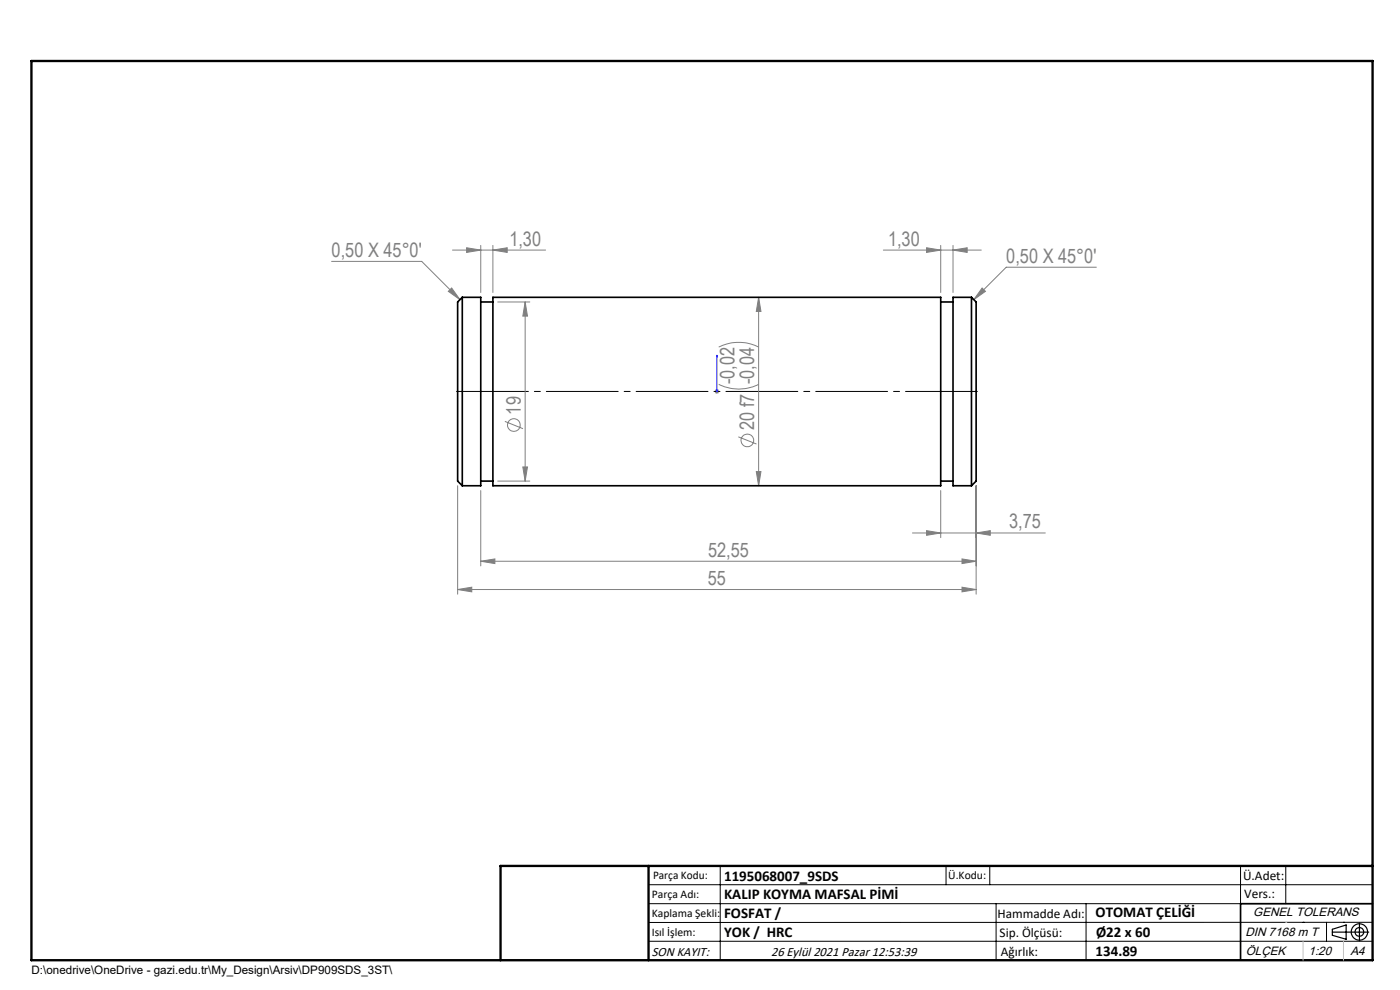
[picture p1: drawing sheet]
<svg xmlns="http://www.w3.org/2000/svg" width="297mm" height="210mm" viewBox="0 0 297 210" stroke-linecap="round" stroke-linejoin="round" font-family="sans-serif">
<g fill="none" stroke="#808080" stroke-width=".21">
<path d="M70.3 55.4h19.2l8.1 8.2M96 53h19.7M99 52.6l3 .4-3 .5zM102 52.1v9.9M104.6 53l3-.4v.9zM104.6 52.1v9.9M187.4 53h20.8M196.6 52.6l3 .4-3 .5zM199.6 52.1v9.9M202.2 53l3-.4v.9zM202.2 52.1v9.9M232.6 56.7h-19.1l-6.9 6.9"/>
<path d="M95.1 61.8l.7-.7 1.8 2.5zM105.6 64.1h6.8M111.4 64.1l.5 3h-1zM111.4 64.1v38M152.5 73.6a9.6 9.6 0 0 1 8.4 0M160.9 63.1l.5 3h-1zM160.9 63.1v39.9M208.4 61.1l.7 .7-2.5 1.8zM107.1 89.4l3.8 1.5M110.9 99.1h1l-.5 3zM151.6 83h1M151.7 82.7l.7 .7"/>
<path d="M152.1 82.5v1.1M152.4 82.7l-.7 .7M152.5 81.5a9.3 9.3 0 0 0 8.4 0M156.6 92.7l3.9 1.5M97.1 103v23M102 119.1l3-.5v.9zM102 104.1v15.9M102 119.1h105.1M105.6 102.1h6.8M160.4 100h1l-.5 3zM193.6 113.1h28.2M196.6 112.6l3 .5-3 .5z"/>
<path d="M199.6 104.1v9.9M204.1 118.6l3 .5-3 .4zM207.1 113.1l3-.5v1zM207.1 103v23M97.1 125.1l3-.5v.9zM97.1 125.1h110M204.1 124.6l3 .5-3 .4z"/>
<circle cx="109" cy="90.2" r="1.34"/>
<circle cx="158.5" cy="93.4" r="1.34"/>
</g>
<g fill="none" stroke="#000" stroke-width=".25">
<path d="M282.6 197.7h7.8M282.6 197.1l3-.9v3l-3-.8zM288.4 195.8v3.8M106.2 203.7h185"/>
<circle cx="288.4" cy="197.7" r="1.74"/>
<circle cx="288.4" cy="197.7" r=".93"/>
</g>
<path d="M152.1 75.3v.4v-.4M152.1 75.3v7.7M152.1 83v.1zM152.1 83h.1" fill="none" stroke="#00f" stroke-width=".21"/>
<path d="M96.1 83h112" fill="none" stroke="#000" stroke-width=".21" stroke-dasharray="15.2 1.3 1.3 1.3" stroke-dashoffset="-.8"/>
<g fill="none" stroke="#000" stroke-width=".21">
<path d="M137.6 187.7h153.6M137.6 191.7h153.6M137.6 199.7h153.6M152.8 183.7v20M200.7 183.7v4M210 183.7v4M211.3 191.7v12M230.4 191.7v12M263.2 183.7v20M272.8 183.7v8M276.4 195.6h.1M281.4 195.6v4.1"/>
<path d="M285 195.6h.1M291.2 195.6l-153.6 .1"/>
</g>
<path d="M291.2 191.7h-28v12" fill="none" stroke="#000" stroke-width=".35"/>
<path d="M6.7 12.9h284.5v190.8h-284.5zM137.6 183.7v20M291.2 183.7h-185v20" fill="none" stroke="#000" stroke-width=".5"/>
<path d="M276.4 199.7v4M285 199.7v4" fill="none" stroke="#c0c0c0" stroke-width=".21"/>
<path d="M272.8 195.6h.1" fill="none" stroke="#c0c0c0" stroke-width=".25"/>
<path d="M152.1 83v.1zM152.1 75.3v.4z" fill="#00f"/>
<g fill="#808080">
<path d="M207.1 113.1l3-.5v1zM196.6 112.6l3 .5-3 .5zM204.1 118.6l3 .5-3 .4zM102 119.1l3-.5v.9zM204.1 124.6l3 .5-3 .4zM97.1 125.1l3-.5v.9z"/>
<path d="M99 52.6l3 .4-3 .5zM104.6 53l3-.4v.9zM196.6 52.6l3 .4-3 .5zM202.2 53l3-.4v.9zM95.1 61.8l.7-.7 1.8 2.5zM208.4 61.1l.7 .7-2.5 1.8z"/>
<path d="M111.4 64.1l.5 3h-1zM110.9 99.1h1l-.5 3zM160.9 63.1l.5 3h-1zM160.4 100h1l-.5 3z"/>
</g>
<path d="M98.1 63.1v39.9M98.1 63.1h3.9v39.9h-3.9M98.1 63.1l-1 1v38l1 .9M102 64.1h2.6M104.6 63.1h95v39.9h-95zM199.6 64.1h2.6M206.1 63.1v39.9M206.1 63.1h-3.9v39.9h3.9M206.1 63.1l1 1v38l-1 .9M102 102.1h2.6M199.6 102.1h2.6" fill="none" stroke="#000" stroke-width=".35"/>
<g font-size="4.2" fill="#808080">
<text x="108.1" y="52.1">1,30</text>
<text x="188.4" y="52.1">1,30</text>
<text x="70.4" y="54.5">0,50 X 45°0'</text>
<text x="213.5" y="55.7">0,50 X 45°0'</text>
<text x="155.8" y="81.5" transform="rotate(-90 155.8 81.5)">-0,02</text>
<text x="160" y="81.5" transform="rotate(-90 160 81.5)">-0,04</text>
<text x="110.5" y="87.9" transform="rotate(-90 110.5 87.9)">19</text>
<text x="160" y="91.2" transform="rotate(-90 160 91.2)">20 f7</text>
<text x="214.1" y="112.1">3,75</text>
<text x="150.2" y="118.1">52,55</text>
<text x="150.2" y="124.1">55</text>
</g>
<g font-size="3.2">
<text x="153.6" y="190.8">KALIP KOYMA MAFSAL PİMİ</text>
<text x="153.6" y="186.8">1195068007_9SDS</text>
<text x="153.6" y="194.8">FOSFAT /</text>
<text x="232.4" y="194.5">OTOMAT ÇELİĞİ</text>
<text x="153.6" y="198.8">YOK / HRC</text>
<text x="232.4" y="202.8">134.89</text>
<text x="232.5" y="198.8">Ø22 x 60</text>
</g>
<g font-size="2.8">
<text x="263.7" y="186.7">Ü.Adet:</text>
<text x="263.9" y="190.5">Vers.:</text>
<text x="211.6" y="194.8">Hammadde Adı:</text>
<text x="138.3" y="202.8">SON KAYIT:</text>
<text x="163.6" y="202.8">26 Eylül 2021 Pazar 12:53:39</text>
<text x="212.1" y="198.7">Sip. Ölçüsü:</text>
<text x="212.3" y="202.7">Ağırlık:</text>
</g>
<g font-size="2.6">
<text x="265.9" y="194.4">GENEL TOLERANS</text>
<text x="264.2" y="198.5">DIN 7168 m T</text>
<text x="264.3" y="202.6">ÖLÇEK</text>
<text x="277.6" y="202.6">1:20</text>
<text x="286.5" y="202.6">A4</text>
</g>
<g font-size="2.5">
<text x="138.3" y="190.5">Parça Adı:</text>
<text x="138.5" y="186.5">Parça Kodu:</text>
<text x="201.2" y="186.5">Ü.Kodu:</text>
<text x="138.3" y="194.5">Kaplama Şekli:</text>
<text x="138.3" y="198.6">Isıl İşlem:</text>
<text x="6.7" y="206.7">D:\onedrive\OneDrive - gazi.edu.tr\My_Design\Arsiv\DP909SDS_3ST\</text>
</g>
</svg>
